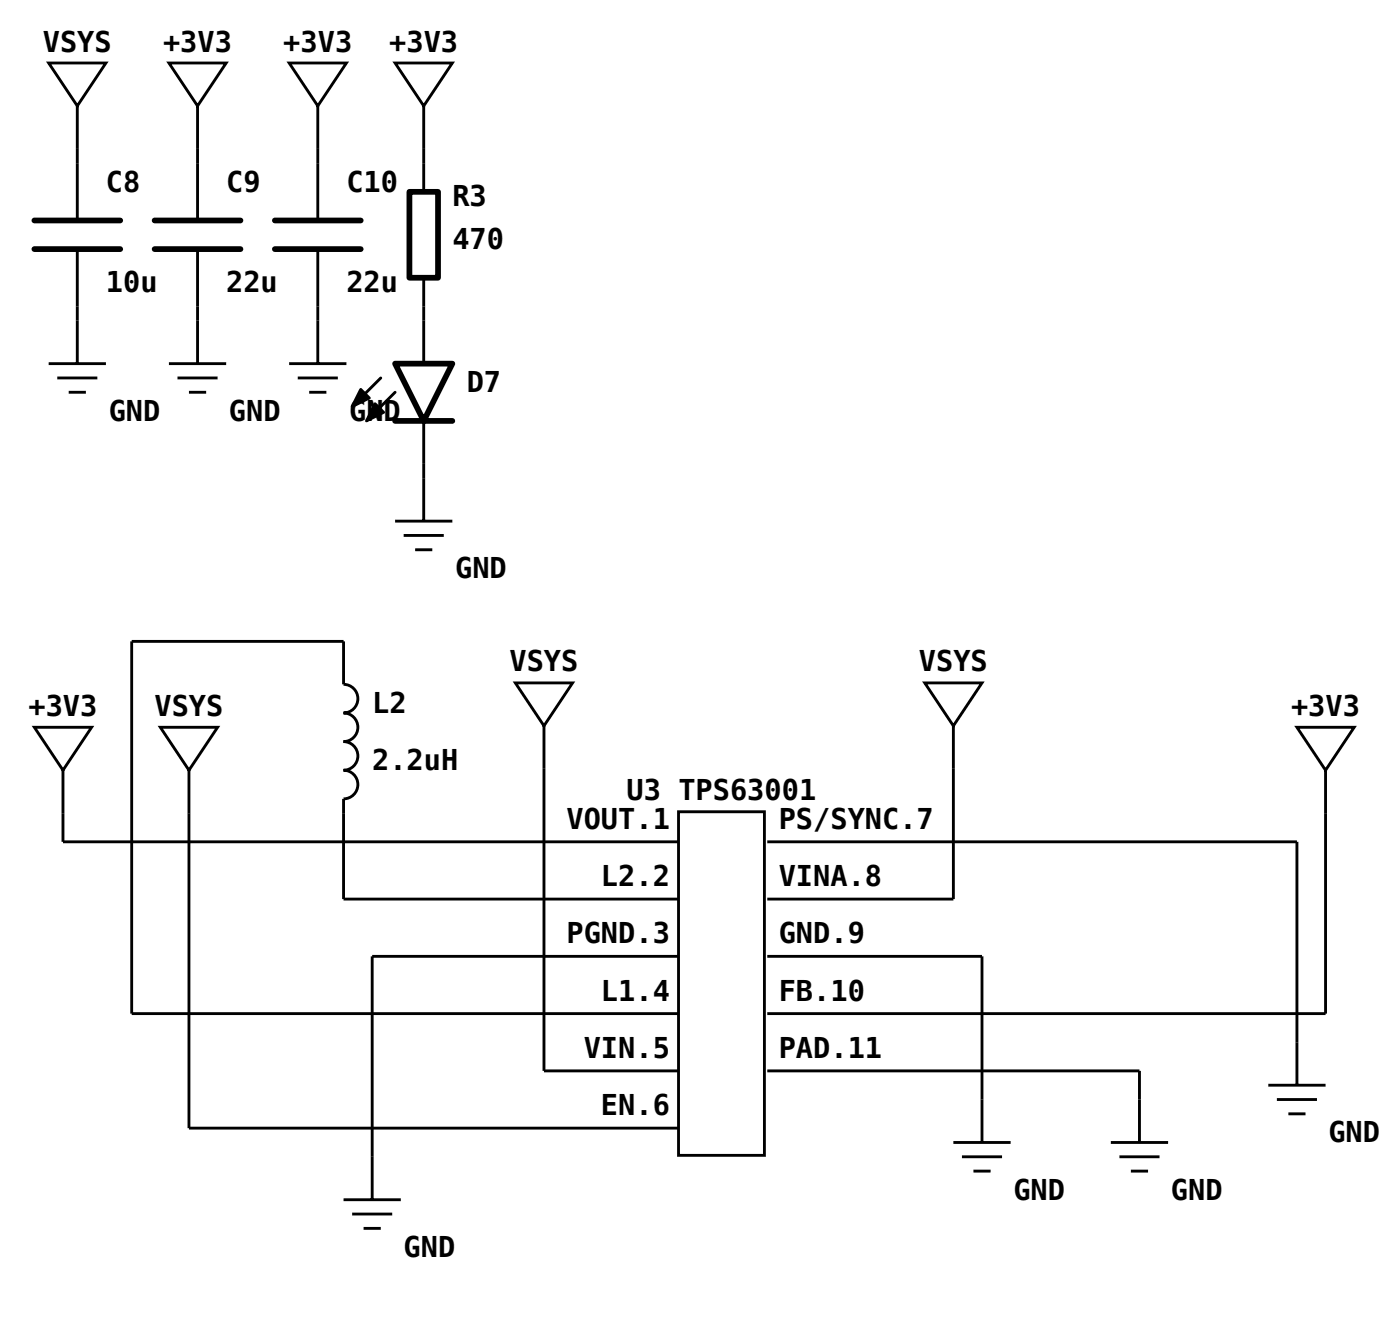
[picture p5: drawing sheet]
<svg xmlns="http://www.w3.org/2000/svg" width="129mm" height="122mm" viewBox="0 0 129 122" stroke-linecap="round" stroke-linejoin="round" font-family="sans-serif">
<g fill="none" stroke="#000" stroke-width=".26">
<path d="M4.5 5.8h5.3l-2.7 4zM7.1 9.8v10.6M15.6 5.8h5.3l-2.6 4zM18.3 9.8v10.6M26.7 5.8h5.3l-2.6 4zM29.4 9.8v10.6M36.5 5.8h5.3l-2.6 4zM39.2 9.8v7.9M4.5 33.6h5.3M5.3 34.9h3.7M6.3 36.2h1.6M7.1 23v10.6"/>
<path d="M15.6 33.6h5.3M16.4 34.9h3.7M17.5 36.2h1.5M18.3 23v10.6M26.7 33.6h5.3M27.5 34.9h3.7M28.6 36.2h1.6M29.4 23v10.6M39.2 25.7v7.9M39.2 38.9v9.3M36.5 48.2h5.3M37.3 49.5h3.7"/>
<path d="M38.4 50.8h1.6M3.2 67.2h5.3l-2.7 4zM5.8 71.2v6.6h56.9M14.8 67.2h5.3l-2.6 4zM17.5 71.2v33h45.2M47.6 63.1h5.3l-2.6 4zM50.3 67.1v31.9h12.4M62.7 75h7.9v31.8h-7.9zM70.9 77.8h49v22.5M85.5 63.1h5.3l-2.7 4zM88.1 67.1v16h-17.2M119.9 67.2h5.2l-2.6 4z"/>
<path d="M122.5 71.2v22.5h-51.6M62.7 83.1h-31v-9.3a1.32 1.32 0 0 0 1.4-1.3 1.32 1.32 0 0 0-1.4-1.3 1.32 1.32 0 0 0 1.4-1.3 1.32 1.32 0 0 0-1.4-1.4 1.32 1.32 0 0 0 1.4-1.3 1.32 1.32 0 0 0-1.4-1.3 1.32 1.32 0 0 0 1.4-1.3 1.32 1.32 0 0 0-1.4-1.4v-3.9h-19.5v34.4h50.5M62.7 88.4h-28.3v22.5M70.9 88.4h19.9v17.2M70.9 99h34.4v6.6M31.7 110.9h5.3M32.5 112.2h3.7M33.6 113.5h1.6M88.1 105.6h5.3M88.9 106.9h3.7M90 108.2h1.5M102.7 105.6h5.2"/>
<path d="M103.5 106.9h3.7M104.5 108.2h1.6M117.2 100.3h5.3M118 101.6h3.7M119.1 102.9h1.5"/>
</g>
<path d="M37.8 17.7h2.7v8h-2.7zM3.2 20.4h7.9M3.2 23h7.9M14.3 20.4h7.9M14.3 23h7.9M25.4 20.4h7.9M25.4 23h7.9M36.5 33.6h5.3l-2.6 5.3zM36.5 38.9h5.3" fill="none" stroke="#000" stroke-width=".53"/>
<path d="M33.3 36l.8 .8-1.6 .8zM34.7 37.3l.8 .8-1.6 .8zM35.2 34.9l-1.9 1.9zM36.5 36.2l-1.8 1.9z" fill="#000" stroke="#000" stroke-width=".26"/>
<g font-size="2.6">
<text x="4" y="4.8">VSYS</text>
<text x="15.1" y="4.8">+3V3</text>
<text x="26.2" y="4.8">+3V3</text>
<text x="36" y="4.8">+3V3</text>
<text x="9.8" y="17.7">C8</text>
<text x="20.9" y="17.7">C9</text>
<text x="32" y="17.7">C10</text>
<text x="41.8" y="19.1">R3</text>
<text x="41.8" y="23">470</text>
<text x="9.8" y="27">10u</text>
<text x="20.9" y="27">22u</text>
<text x="32" y="27">22u</text>
<text x="10" y="38.9">GND</text>
<text x="21.2" y="38.9">GND</text>
<text x="32.3" y="38.9">GND</text>
<text x="43.1" y="36.2">D7</text>
<text x="42.1" y="53.4">GND</text>
<text x="34.4" y="65.9">L2</text>
<text x="47.1" y="62">VSYS</text>
<text x="84.9" y="62">VSYS</text>
<text x="2.6" y="66.1">+3V3</text>
<text x="14.3" y="66.1">VSYS</text>
<text x="34.4" y="71.2">2.2uH</text>
<text x="119.3" y="66.1">+3V3</text>
<text x="52.4" y="76.6">VOUT.1</text>
<text x="57.9" y="74">U3 TPS63001</text>
<text x="72" y="76.6">PS/SYNC.7</text>
<text x="55.5" y="81.9">L2.2</text>
<text x="72" y="81.9">VINA.8</text>
<text x="52.4" y="87.2">PGND.3</text>
<text x="72" y="87.2">GND.9</text>
<text x="55.5" y="92.5">L1.4</text>
<text x="72" y="92.5">FB.10</text>
<text x="53.9" y="97.8">VIN.5</text>
<text x="72" y="97.8">PAD.11</text>
<text x="55.5" y="103.1">EN.6</text>
<text x="122.8" y="105.6">GND</text>
<text x="93.7" y="110.9">GND</text>
<text x="108.2" y="110.9">GND</text>
<text x="37.3" y="116.2">GND</text>
</g>
</svg>
